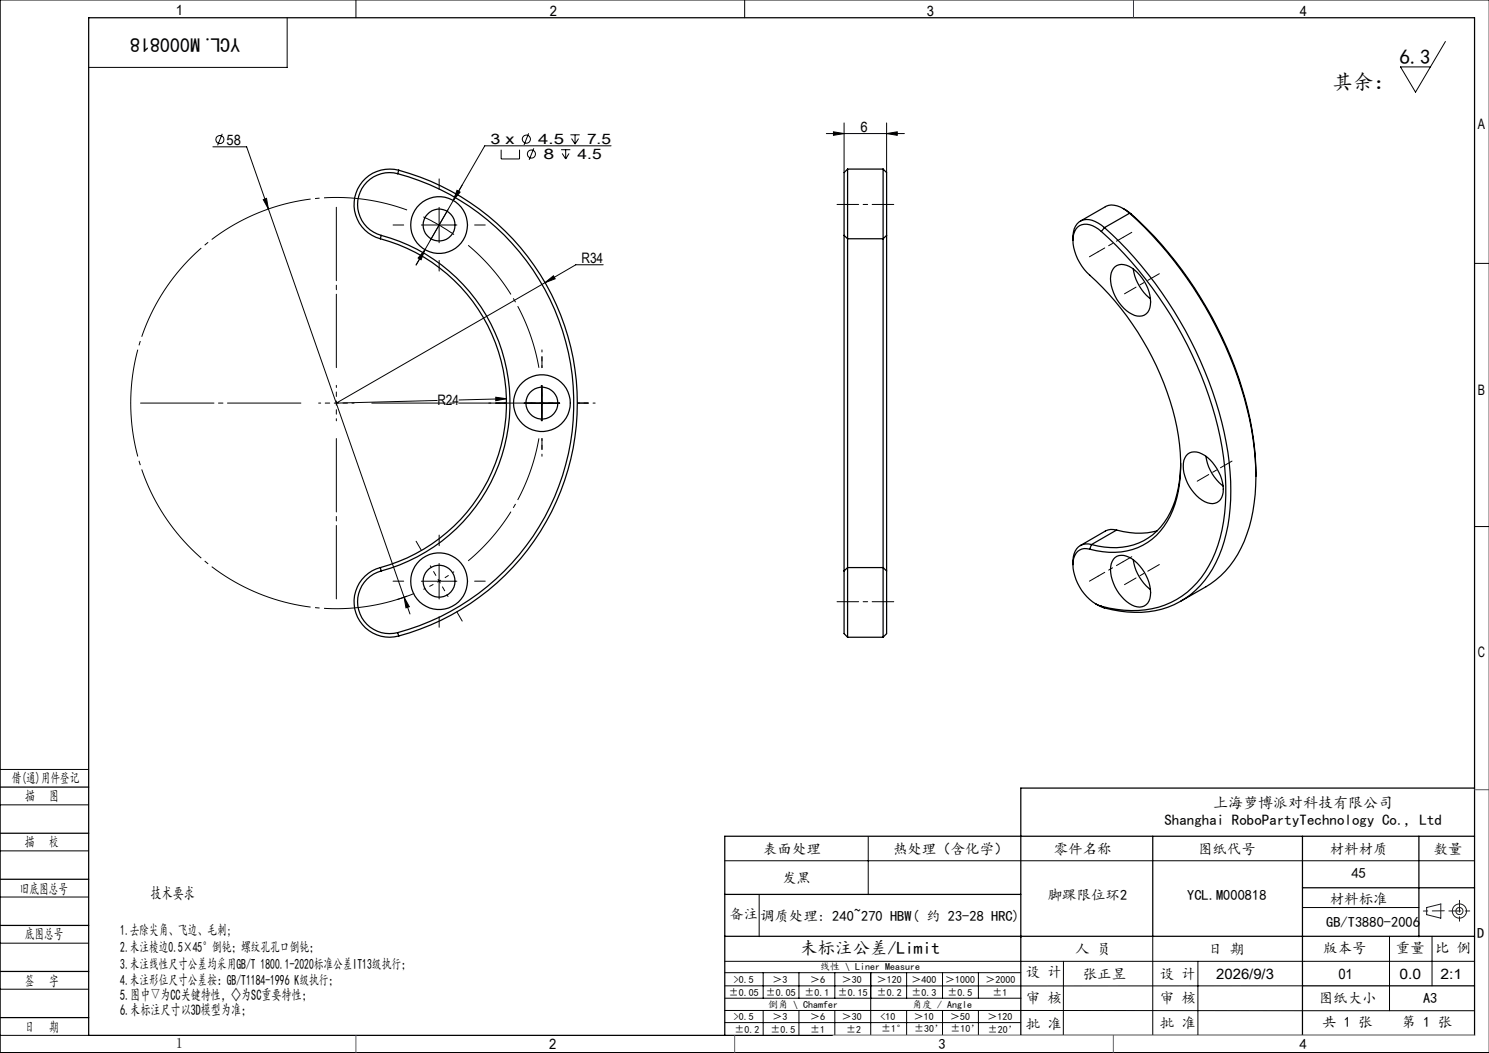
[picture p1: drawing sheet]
<svg xmlns="http://www.w3.org/2000/svg" width="420mm" height="297mm" viewBox="0 0 420 297" stroke-linecap="round" stroke-linejoin="round" font-family="sans-serif">
<g fill="none" stroke="#000" stroke-width=".28">
<path d="M100.4 0v5M210 0v5M420 0h-419.9v297h419.9M81 5v14h-56M407.7 11.7l-8.4 14.3-4.3-7.1h8.5M62.7 37.7l-1.3 3.3M149.1 37.6l-1.3 3.3M160.9 38h2.6M161.2 39.1l1 1.5M162.2 38v2.6M163.2 39.1l-1 1.5M233.1 37.7h22"/>
<path d="M235.1 37.2l3 .5-3 .5zM238.1 34.7v14M250.1 37.7l3-.5v1zM250.1 34.7v14M60 41.4h9.6l6.1 17.5M74.3 56.3l.9-.4 .5 3zM75.7 58.9l38.3 109.5M123.9 58.5v10M126.4 59.2l-5 8.6M127.8 56.5l-7.9 13.9M128.9 53.7l.9 .5-2 2.3zM141.4 42.2v2.6h5.1v-2.6"/>
<path d="M150.6 41.8l-1.3 3.3M158.3 42.2h2.6M158.6 43.3l1 1.5M159.6 42.2v2.6M160.5 43.3l-.9 1.5M172.4 41.1h-35.7l-8.9 15.4M118.9 63.5h10M119.4 61.2a51 51 0 0 1 8.7 5M119.9 70.4l-1.1 2.9-.9-.5zM119.9 70.4l-2.5 4.4M153.7 79.7l2.4-1.9 .5 .8zM153.7 79.7l-58.8 34 28.4-.7"/>
<path d="M170.1 74.7h-7.7l-8.7 5M415.9 74.3h4.1M139.8 112l3 .5-3 .5zM142.8 112.5l-13.3 .3M147.8 113.7h10.1M152.9 108.7v10M123.9 158.9v10M415.9 148.5h4.1M114 168.4l1.5 2.7-1 .3zM114 168.4l1.6 4.8M116.8 167.4l-4.8 1.7M118.9 163.9h10"/>
<path d="M0 217h25M0 227h25M0 240h25M244.9 236v16.3M0 253h25M204.4 242.8h211.5M214.1 252.4v11.8M367.4 256h32.8M0 266h25M0 279h25M204.4 271.1h211.5M204.4 278.1h163"/>
<path d="M204.4 274.4h83.5M215.3 274.4v7.1M225.4 274.4v7.1M235.5 274.4v7.1M245.6 274.4v17.6M255.7 274.4v7.1M265.9 274.4v7.1M276 274.4v7.1M300 271.1l-.1 21M325.2 264.1v27.9M337.9 271.1v20.9M391.9 264.1v21"/>
<path d="M403.9 264.1v14M0 292h25M204.4 285l211.5 .1M204.4 288.4h83.5M204.5 281.5h83.5M215.3 285v7M225.4 285v7M235.5 285v7M255.7 285v7M265.9 285v7M276 285v7M287.9 292h128"/>
<circle cx="62" cy="39.4" r="1.14"/>
<circle cx="148.5" cy="39.2" r="1.15"/>
<circle cx="149.9" cy="43.4" r="1.14"/>
</g>
<path d="M152.9 113.7l-.2-5M152.9 113.7l-.2 5M123.9 163.9l4.2-2.7M123.9 163.9l-4.5 2.3" fill="none" stroke="#000" stroke-width=".28" stroke-dasharray="30.5 1.3 1.3 1.3" stroke-dashoffset="29.9" stroke-linecap="butt"/>
<path d="M114.8 59.2a58 58 0 0 0-77.9 54.5 58 58 0 0 0 77.9 54.5" fill="none" stroke="#000" stroke-width=".28" stroke-dasharray="30.5 1.3 1.3 1.3" stroke-dashoffset="6.6" stroke-linecap="butt"/>
<path d="M152 103.7a58 58 0 0 0-19.9-34.5M132.1 158.2a58 58 0 0 0 19.9-34.6" fill="none" stroke="#000" stroke-width=".28" stroke-dasharray="30.5 1.3 1.3 1.3" stroke-dashoffset="12" stroke-linecap="butt"/>
<g fill="none" stroke="#191924" stroke-width=".28">
<path d="M402.4 256l4-1v4l-4-1z"/>
<circle cx="411.7" cy="257" r="1"/>
<circle cx="411.7" cy="257" r="2"/>
</g>
<path d="M94.9 113.7v-5M94.9 113.7h-5M94.9 113.7v5M94.9 113.7h5M142.9 113.7h-5M152.9 103.7v-5M152.9 113.7h5M152.9 113.7h-5M162.9 113.7h5M152.9 123.7v5M123.9 163.9l2.5 4.3M123.9 163.9l-2.5-4.3" fill="none" stroke="#000" stroke-width=".28" stroke-dasharray="30.5 1.3 1.3 1.3" stroke-dashoffset="29.9"/>
<g fill="none" stroke="#000" stroke-width=".28" stroke-dasharray="30.5 1.3 1.3 1.3">
<path d="M123.9 53.5v-3M128.9 54.8l1.5-2.6M239.1 57.7h-3M249.1 57.7h3M113.9 63.5h-3M118.9 72.1l-1.5 2.6M123.9 73.5v3M133.9 63.5h3M309.7 71l-2.4 1.4M316.8 66.9l2.4-1.4M142.9 113.7h-3M152.9 103.7v-3"/>
<path d="M162.9 113.7h3M152.9 123.7v3M118.9 155.3l-1.5-2.6M123.9 153.9v-3M316.8 158.4l2.4-1.4M113.9 163.9h-3M123.9 173.9v3M128.9 172.6l1.5 2.6M133.9 163.9h3M239.1 169.7h-3M249.1 169.7h3M309.7 162.5l-2.4 1.4"/>
</g>
<path d="M84.9 113.7h-45.3M94.9 103.7v-45.2M104.9 113.7h45.2M94.9 123.7v45.2" fill="none" stroke="#000" stroke-width=".28" stroke-dasharray="30.5 1.3 1.3 1.3" stroke-dashoffset="9.8"/>
<path d="M249.1 57.7h-10M249.1 169.7h-10" fill="none" stroke="#000" stroke-width=".28" stroke-dasharray="30.5 1.3 1.3 1.3" stroke-dashoffset="27.4"/>
<path d="M309.7 71l7.1-4.1M309.7 162.5l7.1-4.1" fill="none" stroke="#000" stroke-width=".28" stroke-dasharray="30.5 1.3 1.3 1.3" stroke-dashoffset="28.3"/>
<path d="M327 77.2l-9.8 5.7M347.5 130.1l-9.8 5.6M327 159.2l-9.8 5.7" fill="none" stroke="#000" stroke-width=".28" stroke-dasharray="30.5 1.3 1.3 1.3" stroke-dashoffset="26.7"/>
<g fill="none" stroke="#000" stroke-width=".35">
<path d="M25 5h390.9v287h-390.9zM112.2 49a67 67 0 0 1 49.6 64.7 67 67 0 0 1-49.6 64.7M112.2 49a9 9 0 0 0-11 6.4 9 9 0 0 0 6.3 11M112.5 48a68 68 0 0 1 50.3 65.7 68 68 0 0 1-50.3 65.7M112.5 48a10 10 0 0 0-12.3 7.1 10 10 0 0 0 7.1 12.2M112.5 48l-.3 1M239.1 47.7v19.6M239.1 47.7l-1 1v17.7M239.1 47.7h10M249.1 47.7v19.6M249.1 47.7l1 1v17.7M316.8 58.8l2.3 1.6"/>
<path d="M107.3 67.3a48 48 0 0 1 35.6 46.4 48 48 0 0 1-35.6 46.4M107.5 66.4a49 49 0 0 1 36.3 47.3 49 49 0 0 1-36.3 47.3M107.5 66.4l-.2 .9M238.1 66.4v94.6M238.1 66.4l1 .9M239.1 67.3v92.8M239.1 67.3h10M249.1 67.3v92.8M250.1 66.4v94.6M250.1 66.4l-1 .9M310.7 65.3a109.8 109.8 0 0 1 34.4 63.7 52.1 52.1 0 0 1-3.2 28.8 24.2 24.2 0 0 1-26.9 14.1l-4.3-.9M310.7 65.3a5.5 5.5 0 0 0-6.2-1.7 5.6 5.6 0 0 0-1.6 6.2 16.4 16.4 0 0 0 6.3 9.5 79.9 79.9 0 0 1 23.5 46 36.8 36.8 0 0 1-2.6 20.3 17.6 17.6 0 0 1-19.1 10l-3.6-.7"/>
<path d="M311.5 64.2a111.5 111.5 0 0 1 34.9 63.4 55.5 55.5 0 0 1-2.5 29.2 24.6 24.6 0 0 1-28.1 15.6l-4.3-.9M311.5 64.2l-.8-.7a5.8 5.8 0 0 0-5.8-1.2 5.3 5.3 0 0 0-2.3 5.5M311.5 64.2l-.8 1.1M314.5 75.2a4.4 4.4 0 0 1 5.5 1 11.6 11.6 0 0 1 4.3 10.6 3.2 3.2 0 0 1-5 1.8 11.7 11.7 0 0 1-5.9-11.6zM318.6 60.1a111.4 111.4 0 0 1 34.8 63.4 55 55 0 0 1-2.5 29.2 26.4 26.4 0 0 1-10.7 12.8l-7.1 4M318.6 60.1a6.4 6.4 0 0 0-6.6-1.9l-7.3 4.2M318.6 60.1l-7.1 4.1M318.6 60.1l.5 .3M319.1 60.4a109.3 109.3 0 0 1 34.5 63.7l.5 5.4 .2 4.8M319.7 75.8a13 13 0 0 0 4.8 8.4M333 130.7a28.5 28.5 0 0 1-5.6 17.9 17.7 17.7 0 0 1-17.7 5.4l-1.8-.4M335 128.1a3.9 3.9 0 0 1 4.8 .3 12.5 12.5 0 0 1 5.2 10.5 3.3 3.3 0 0 1-5.2 2.6 11.8 11.8 0 0 1-5.9-11.7z"/>
<path d="M340.1 128.7a13.2 13.2 0 0 0 4.9 8.4M307.4 154.9a3.5 3.5 0 0 0-4.7 3.4 13.3 13.3 0 0 0 8 12.7M307.9 153.6a3.8 3.8 0 0 0-5.1 3.5l-.2 2.2M307.9 153.6l-.5 1.3M314.5 157.3a4.4 4.4 0 0 1 5.5 .9 11.7 11.7 0 0 1 4.3 10.6 3.2 3.2 0 0 1-5 1.9 11.7 11.7 0 0 1-5.9-11.7zM315 149.5a21.5 21.5 0 0 0 11.4 .3M315 149.5a4.1 4.1 0 0 0-3.2 .3l-7.1 4.1M315 149.5l-7.1 4.1M319.7 157.9a13 13 0 0 0 4.8 8.4M107.3 160.1a10 10 0 0 0-7.1 12.2 10 10 0 0 0 12.3 7.1M107.3 160.1l.2 .9M107.5 161a9 9 0 0 0-6.3 11.1 9 9 0 0 0 11 6.3"/>
<path d="M112.2 178.4l.3 1M238.1 161v17.7l1 1M239.1 160.1v19.6M239.1 179.7h10M239.1 160.1l-1 .9M239.1 160.1h10M249.1 160.1v19.6M249.1 160.1l1 .9M250.1 161v17.7l-1 1M309 170.3l2.5 1.2M310.7 171l.8 .5M0 222h25"/>
<path d="M0 235h25M325.2 235.9v28.2M367.4 235.9v56.1M400.2 235.9v28.3M415.9 235.9h-211.5v56.1M415.9 222.3h-128v69.7M0 248h25M204.4 252.3h83.5M367.4 250.4h48.5M0 261h25M0 274h25M204.4 264.1h211.5"/>
<path d="M367.4 278.1h48.5M0 287h25"/>
<circle cx="123.8" cy="63.5" r="4.5"/>
<circle cx="123.9" cy="63.5" r="8"/>
<circle cx="152.8" cy="113.7" r="4.5"/>
<circle cx="152.9" cy="113.7" r="8"/>
<circle cx="123.8" cy="163.9" r="4.5"/>
<circle cx="123.9" cy="163.9" r="8"/>
</g>
<path d="M407.4 256.9l-5.9 .1M408.7 256.9h6M411.7 253.9v6" fill="none" stroke="#191924" stroke-width=".28" stroke-dasharray="6.3 1.3 1.3 1.3" stroke-dashoffset="3"/>
<path d="M235 292h180.9" fill="none" stroke="#c0c0c0" stroke-width=".28"/>
<path d="M319.7 0v5M415.9 222.7h4.1M100.4 292v5M207.2 292v5M314 292v5" fill="none" stroke="#00f" stroke-width=".28"/>
<path d="M406.4 255h.1" fill="none" stroke="#0ff" stroke-width=".28"/>
<path d="M119.9 70.4l-2 2.4 .9 .5zM128.9 53.7l-1.1 2.8 2-2.3zM153.7 79.7l2.9-1.1-.5-.8zM139.8 112v1l3-.5zM114 168.4l.5 3 1-.3zM74.3 56.3l1.4 2.6-.5-3zM235.1 37.2l3 .5-3 .5zM250.1 37.7l3-.5v1z" fill="#000"/>
<g font-size="5.8">
<text x="394.8" y="18">6.3</text>
<text x="375.9" y="25.2">其余：</text>
</g>
<text font-size="5.6" x="67.7" y="10.6" transform="rotate(-180 67.7 10.6)">YCL.M000818</text>
<text font-size="4.9" x="225.7" y="269">未标注公差/Limit</text>
<text font-size="4.7" x="42.5" y="253.6">技术要求</text>
<g font-size="4.2">
<text x="342.2" y="227.9">上海萝博派对科技有限公司</text>
<text x="328.5" y="232.8">Shanghai RoboPartyTechnology Co., Ltd</text>
<text x="33.9" y="282.1">5.图中▽为CC关键特性，◇为SC重要特性；</text>
<text x="33.9" y="286.4">6.未标注尺寸以3D模型为准；</text>
</g>
<g font-size="4.1">
<text x="49.6" y="4.3">1</text>
<text x="155.1" y="4.6">2</text>
<text x="261.4" y="4.6">3</text>
<text x="366.6" y="4.6">4</text>
<text x="63.9" y="40.8">58</text>
<text x="138.4" y="40.7">3 x</text>
<text x="151.8" y="40.7">4.5</text>
<text x="165.6" y="40.7">7.5</text>
<text x="242.7" y="37.1">6</text>
<text x="416.9" y="36.3">A</text>
<text x="153.3" y="44.9">8</text>
<text x="162.9" y="44.9">4.5</text>
<text x="164" y="74.1">R34</text>
<text x="416.9" y="111.3">B</text>
<text x="123.4" y="114.3">R24</text>
<text x="416.9" y="185.3">C</text>
<text x="3.3" y="220.9">借(通)用件登记</text>
<text x="7.1" y="226">描</text>
<text x="13.9" y="226">图</text>
<text x="7" y="238.9">描</text>
<text x="13.8" y="238.9">校</text>
<text x="215.3" y="240.8">表面处理</text>
<text x="251.9" y="240.8">热处理（含化学）</text>
<text x="297.3" y="240.8">零件名称</text>
<text x="337.9" y="240.8">图纸代号</text>
<text x="375.1" y="240.8">材料材质</text>
<text x="404.4" y="240.8">数量</text>
<text x="220.6" y="249">发黑</text>
<text x="381.2" y="247.7">45</text>
<text x="5.6" y="252">旧底图总号</text>
<text x="295.6" y="253.7">脚踝限位环2</text>
<text x="334.9" y="253.7">YCL.M000818</text>
<text x="375.1" y="254.9">材料标准</text>
<text x="33.9" y="263.7">1.去除尖角、飞边、毛刺;</text>
<text x="205.7" y="259.3">备注</text>
<text x="214.4" y="259.7">调质处理: 240~270 HBW( 约 23-28 HRC)</text>
<text x="374.1" y="261.4">GB/T3880-2006</text>
<text x="7" y="265">底图总号</text>
<text x="33.9" y="268.4">2.未注棱边0.5×45°倒钝；螺纹孔孔口倒钝；</text>
<text x="303.3" y="269">人 员</text>
<text x="340.8" y="269">日 期</text>
<text x="373.2" y="268.7">版本号</text>
<text x="393.7" y="268.7">重量</text>
<text x="404.8" y="268.7">比 例</text>
<text x="416.7" y="264.6">D</text>
<text x="33.9" y="273.2">3.未注线性尺寸公差均采用GB/T 1800.1-2020标准公差IT13级执行；</text>
<text x="289.3" y="275.5">设 计</text>
<text x="7" y="278">签</text>
<text x="13.8" y="278">字</text>
<text x="33.9" y="277.9">4.未注形位尺寸公差按：GB/T1184-1996 K级执行；</text>
<text x="305.4" y="276">张正昱</text>
<text x="327.2" y="276">设 计</text>
<text x="343.1" y="276">2026/9/3</text>
<text x="377.5" y="276">01</text>
<text x="394.8" y="276">0.0</text>
<text x="406.3" y="276">2:1</text>
<text x="289.3" y="283">审 核</text>
<text x="327.2" y="282.9">审 核</text>
<text x="372" y="283">图纸大小</text>
<text x="401.4" y="283">A3</text>
<text x="7" y="291">日</text>
<text x="13.8" y="291">期</text>
<text x="289.3" y="290.1">批 准</text>
<text x="327.2" y="290">批 准</text>
<text x="373" y="289.8">共 1 张</text>
<text x="395.4" y="289.8">第 1 张</text>
<text x="49.6" y="295.6">1</text>
<text x="154.9" y="296">2</text>
<text x="264.7" y="296">3</text>
<text x="366.6" y="296">4</text>
</g>
<g font-size="2.8">
<text x="231.3" y="273.6">线性 \ Liner Measure</text>
<text x="205.6" y="280.8">±0.05</text>
<text x="207" y="277.2">&gt;0.5</text>
<text x="216" y="280.8">±0.05</text>
<text x="217.9" y="277.2">＞3</text>
<text x="227" y="280.8">±0.1</text>
<text x="228.5" y="277.2">＞6</text>
<text x="236.3" y="280.8">±0.15</text>
<text x="237.5" y="277.2">＞30</text>
<text x="247.4" y="277.2">＞120</text>
<text x="247.4" y="280.8">±0.2</text>
<text x="257.1" y="277.2">＞400</text>
<text x="257.1" y="280.8">±0.3</text>
<text x="266.6" y="277.2">＞1000</text>
<text x="267.3" y="280.8">±0.5</text>
<text x="278" y="277.2">＞2000</text>
<text x="279.9" y="280.8">±1</text>
<text x="207" y="287.8">&gt;0.5</text>
<text x="216.6" y="284.3">倒角 \ Chamfer</text>
<text x="217.9" y="287.8">＞3</text>
<text x="228.5" y="287.8">＞6</text>
<text x="237.5" y="287.8">＞30</text>
<text x="248.4" y="287.8">&lt;10</text>
<text x="257.3" y="284.3">角度 / Angle</text>
<text x="257.8" y="287.8">＞10</text>
<text x="268" y="287.8">＞50</text>
<text x="278.5" y="287.8">＞120</text>
<text x="207.1" y="291.3">±0.2</text>
<text x="217.3" y="291.3">±0.5</text>
<text x="228.5" y="291.3">±1</text>
<text x="238.7" y="291.3">±2</text>
<text x="248.6" y="291.1">±1°</text>
<text x="257.8" y="291.1">±30’</text>
<text x="268.1" y="291.1">±10’</text>
<text x="278.6" y="291.2">±20’</text>
</g>
</svg>
